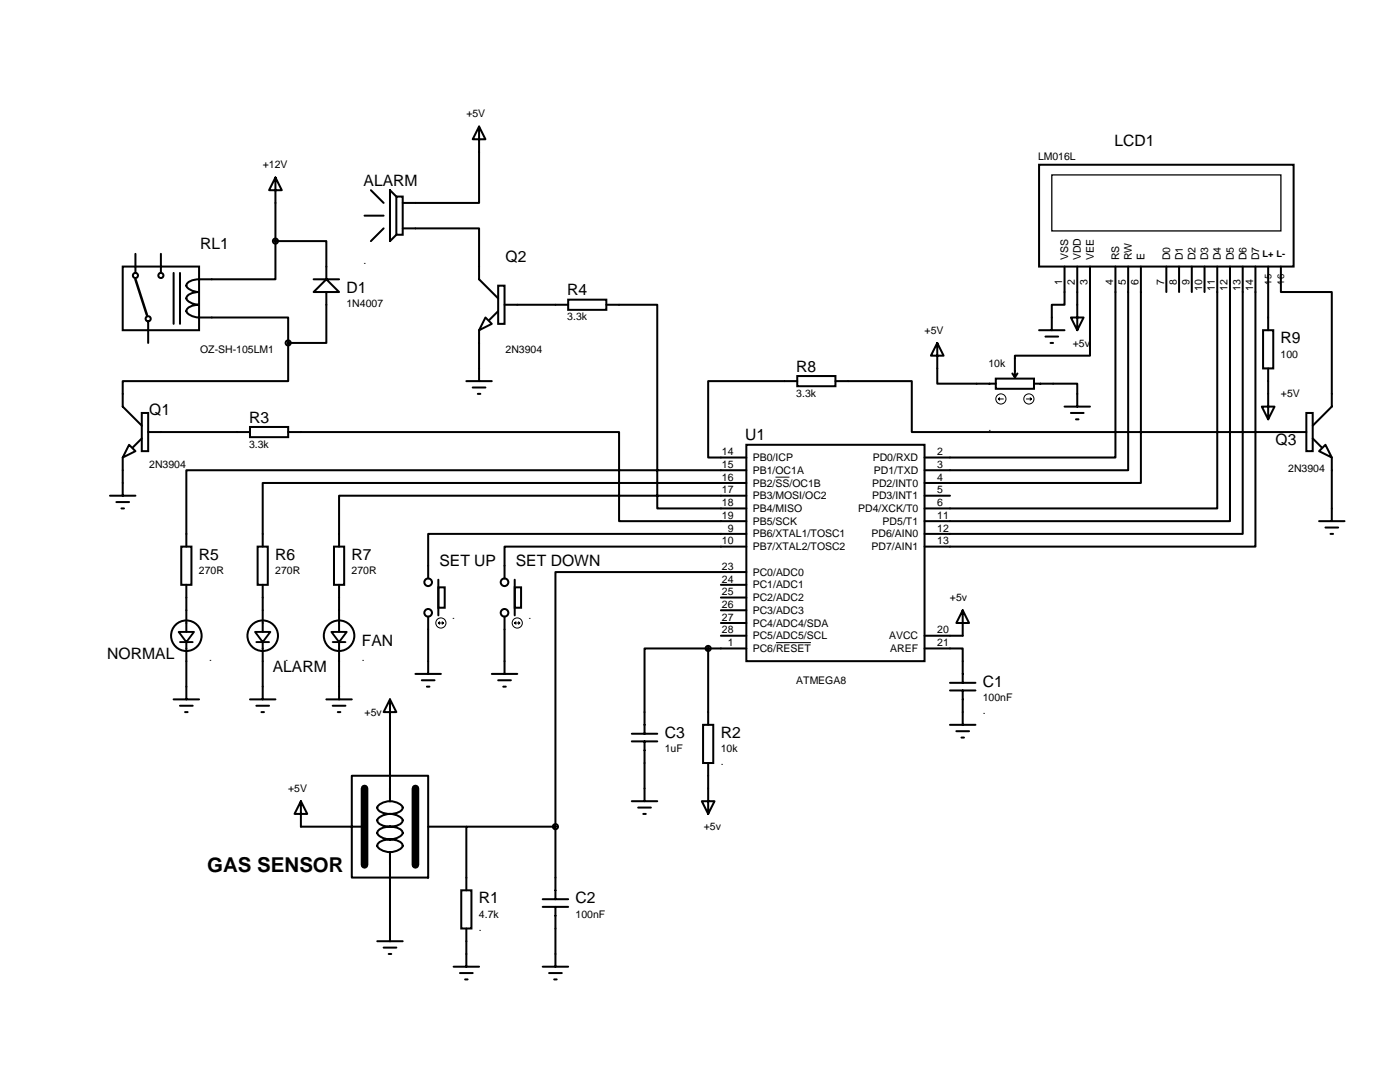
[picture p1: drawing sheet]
<svg xmlns="http://www.w3.org/2000/svg" width="279mm" height="216mm" viewBox="0 0 279 216" stroke-linecap="round" stroke-linejoin="round" font-family="sans-serif">
<g fill="none" stroke="#000" stroke-width=".4">
<path d="M55 35.4l1.2 2.6h-2.5zM55 35.4v12.7M74 38l2.6 2.5M79.1 39.2h1.3v7.6h-1.3zM79.1 39.2l-1.3-1.2v10.1l1.3-1.3M95.6 25.3l1.3 2.5h-2.6zM95.6 25.3v15.2h-15.2M207.4 32.9h50.8v20.3h-50.8zM24.5 53.2h15.2v12.7h-15.2zM27 50.7v3.8M32.1 50.7v3.8M34.6 54.5v10.1"/>
<path d="M35.9 54.5v10.1M55 48.1v7.6h-12.7a8.5 8.5 0 0 0-4.3 .4 .88 .88 0 0 0-.8 .9 .88 .88 0 0 0 .8 .8l1.7 .5a2.31 2.31 0 0 0-2.5 1.2 2.69 2.69 0 0 0 2.5 1.3 2.31 2.31 0 0 0-2.5 1.3 2.69 2.69 0 0 0 2.5 1.3h17.8v5M55 48.1h10.1v7.6M62.6 55.7h5.1M65.1 55.7l2.6 2.6h-5.1zM65.1 58.3v10.1h-7.6M72.7 43h3.9M76.6 45.6l-2.6 2.5M80.4 45.6h15.2v10.1l3.8 3.8M99.4 57h1.3v7.6h-1.3zM113.4 59.8h7.6v2h-7.6zM212.4 53.2v7.6h-2.5v5.1"/>
<path d="M215 53.2v12.7M217.5 53.2v17.8h-15v4.3M222.6 53.2v38.1h-38.1M225.1 53.2v40.6h-40.6M227.7 53.2v43.2h-43.2M232.8 53.2v5.1M235.3 53.2v5.1M237.8 53.2v5.1M240.4 53.2v5.1M242.9 53.2v48.3h-58.4M245.5 53.2v50.8h-61M248 53.2v53.3h-63.5"/>
<path d="M250.5 53.2v55.9h-66M253.1 53.2v12.7M255.6 53.2v5.1h10.2v22.8l-3.8 3.8M29.6 64.1v4.3M57.5 68.4v7.7h-33v5l3.8 3.8M93.1 76.1h5M94.3 77.3h2.6M95.4 78.6h.5M95.6 65.9v10.2M96.9 63.4l1.2 1.2-2.5 1.3zM99.4 62.1l-1.8 1.8M100.7 60.8h12.7"/>
<path d="M121 60.8h10.2v40.7h17.7M159.1 75h7.6v2.1h-7.6zM159.1 76.1h-17.8v15.2h7.6M166.7 76.1h15.3v10.1h78.7M187 68.4l1.3 2.6h-2.5zM187 68.4v8.2h11.7M198.7 75.5h7.7v2.1h-7.7zM202 74.5l.5 .8M203.1 74.5l-.6 .8M206.4 76.6h8.6v4.5M207.4 65.9h5M208.6 67.2h2.6"/>
<path d="M209.7 68.4h.5M213.7 63.4h2.6l-1.3 2.5zM252.1 65.9h2v7.6h-2zM253.1 73.5v10.2M21.9 98.9h5.1M24.5 91.3v7.6M25.8 88.8l1.2 1.2-2.5 1.3zM28.3 82.4h1.3v7.6h-1.3zM28.3 87.5l-1.8 1.8M29.6 86.2h20.3M49.9 85.2h7.6v2h-7.6zM57.5 86.2h66v17.8h25.4"/>
<path d="M148.9 93.8h-111.7v15.3M148.9 96.4h-96.5v12.7M148.9 98.9h-81.2v10.2M148.9 88.8h35.6v43.1h-35.6zM184.5 98.9h5.1M212.4 81.1h5.1M213.7 82.4h2.6M214.7 83.7h.5M251.8 81.1h2.6l-1.3 2.6zM260.7 82.4h1.3v7.6h-1.3zM262 87.5l1.8 1.8M263.2 90l1.3-1.2 1.3 2.5z"/>
<path d="M265.8 91.3v12.7M23.2 100.2h2.6M24.2 101.5h.5M36.2 109.1h2v7.6h-2zM37.2 116.7v9.4M51.4 109.1h2v7.6h-2zM52.4 116.7v9.4M66.7 109.1h2v7.6h-2zM67.7 116.7v9.4M87.5 117.2h1.3v4.1h-1.3zM87.5 115.7v7.1M102.7 117.2h1.3v4.1h-1.3z"/>
<path d="M102.7 115.7v7.1M143.9 116.7h5M143.9 119.2h5M148.9 109.1h-48.2v6.3M148.9 106.5h-63.5v8.9M148.9 114.2h-38.1v50.8M263.2 104h5.1M264.5 105.3h2.6M265.5 106.5h.5M34.6 139.6h5.1M37.2 128.1v11.5M49.9 139.6h5.1"/>
<path d="M52.4 128.1v11.5M65.1 139.6h5.1M67.7 128.1v11.5M77.8 139.6l1.3 2.5h-2.5zM77.8 139.6v20.3M82.9 134.5h5.1M84.2 135.7h2.5M85.2 137h.5M85.4 123v11.5M98.1 134.5h5.1M99.4 135.7h2.6M100.4 137h.5"/>
<path d="M100.7 123v11.5M141.3 129.4h-12.7v17M141.3 129.4v15.2M141.3 129.4h7.6M143.9 126.9h5M143.9 121.8h5M143.9 124.3h5M184.5 129.4h7.6v6.8M189.6 137.8h5.1M189.6 136.2h5.1M192.1 121.8l1.3 2.5h-2.5zM192.1 121.8v5.1h-7.6"/>
<path d="M192.1 137.8v6.8M35.9 140.8h2.6M36.9 142.1h.5M51.2 140.8h2.5M52.2 142.1h.5M60 159.9l1.3 2.5h-2.5zM60 159.9v5.1h12.7M66.4 140.8h2.5M67.4 142.1h.5M70.2 154.8h15.2v20.3h-15.2zM77.8 159.9a2.69 2.69 0 0 1 2.6 1.2 2.31 2.31 0 0 1-2.6 1.3M77.8 159.9a2.69 2.69 0 0 0-2.5 1.2 2.31 2.31 0 0 0 2.5 1.3"/>
<path d="M126.1 146.4h5.1M126.1 147.9h5.1M126.1 159.9h5.1M128.6 147.9v12M140.1 159.9h2.5l-1.3 2.5zM140.3 144.6h2v7.7h-2zM141.3 152.3v10.1M189.6 144.6h5.1M190.9 145.9h2.5M191.9 147.2h.5M77.8 162.4a2.69 2.69 0 0 1 2.6 1.3 2.31 2.31 0 0 1-2.6 1.3M77.8 165a2.31 2.31 0 0 1 2.6 1.2 2.69 2.69 0 0 1-2.6 1.3"/>
<path d="M77.8 167.5a2.31 2.31 0 0 1 2.6 1.3 2.69 2.69 0 0 1-2.6 1.2v17.8M77.8 167.5a2.31 2.31 0 0 0-2.5 1.3 2.69 2.69 0 0 0 2.5 1.2v2.6M77.8 165a2.31 2.31 0 0 0-2.5 1.2 2.69 2.69 0 0 0 2.5 1.3M77.8 162.4a2.69 2.69 0 0 0-2.5 1.3 2.31 2.31 0 0 0 2.5 1.3M85.4 165h7.7M92.1 177.7h2v7.6h-2zM108.3 179.4h5.1M110.8 165h-17.7v12.7M110.8 165v14.4M127.4 161.1h2.5M128.4 162.4h.5M75.3 187.8h5.1"/>
<path d="M76.6 189.1h2.5M77.6 190.4h.5M90.5 192.9h5.1M91.8 194.2h2.5M92.8 195.4h.5M93.1 185.3v7.6M108.3 192.9h5.1M108.3 181h5.1M109.6 194.2h2.5M110.6 195.4h.5M110.8 181v11.9"/>
<circle cx="27" cy="55" r=".51"/>
<circle cx="32.1" cy="55" r=".51"/>
<circle cx="55" cy="48.1" r=".51"/>
<circle cx="29.6" cy="63.6" r=".51"/>
<circle cx="57.5" cy="68.4" r=".51"/>
<circle cx="85.5" cy="116.2" r=".76"/>
<circle cx="100.7" cy="116.2" r=".76"/>
<circle cx="37.2" cy="126.8" r="3"/>
<circle cx="52.4" cy="126.8" r="3"/>
<circle cx="67.7" cy="126.8" r="3"/>
<circle cx="85.5" cy="122.3" r=".76"/>
<circle cx="100.7" cy="122.3" r=".76"/>
<circle cx="141.3" cy="129.4" r=".51"/>
<circle cx="110.8" cy="164.9" r=".51"/>
</g>
<path d="M154.8 95.2h2.7M154.9 128.2h6.9" fill="none" stroke="#010101" stroke-width=".2"/>
<path d="M209.9 34.9h45.7v11.2h-45.7z" fill="none" stroke="#000" stroke-width=".25"/>
<path d="M72.7 157.3v15.3M82.9 157.3v15.3" fill="none" stroke="#000" stroke-width="1.5"/>
<g fill="none" stroke="#000" stroke-width=".2">
<path d="M199.2 79.6l.3 .3M199.2 79.6h1.1M199.5 79.4l-.3 .2M204.8 79.6h1M205.6 79.4l.2 .2M205.8 79.6l-.2 .3M87.5 124.3h1M87.5 124.3l.2 .3M87.7 124.1l-.2 .2M88.2 124.1l.3 .2-.3 .3M102.7 124.3h1M102.7 124.3l.3 .3"/>
<path d="M103 124.1l-.3 .2M103.5 124.1l.2 .2-.2 .3"/>
<circle cx="199.7" cy="79.6" r="1.02"/>
<circle cx="205.3" cy="79.6" r="1.02"/>
<circle cx="88" cy="124.3" r="1.02"/>
<circle cx="103.2" cy="124.3" r="1.02"/>
</g>
<path d="M35.7 126.1h3l-1.5 2zM35.9 128.1h2.6M50.9 126.1h3.1l-1.6 2zM51.2 128.1h2.5M66.1 126.1h3.1l-1.5 2zM66.4 128.1h2.5" fill="none" stroke="#000" stroke-width=".38"/>
<path d="M27 55.7l2.3 7.1" fill="none" stroke="#000" stroke-width=".51"/>
<text font-size="4.1" x="41.3" y="174.1">GAS SENSOR</text>
<g font-size="3.1">
<text x="222.4" y="29.2">LCD1</text>
<text x="72.6" y="37.1">ALARM</text>
<text x="39.9" y="49.8">RL1</text>
<text x="100.9" y="52.3">Q2</text>
<text x="69.2" y="58.4">D1</text>
<text x="113.2" y="58.9">R4</text>
<text x="255.6" y="68.5">R9</text>
<text x="158.9" y="74.2">R8</text>
<text x="29.8" y="82.8">Q1</text>
<text x="49.7" y="84.3">R3</text>
<text x="148.7" y="87.9">U1</text>
<text x="254.6" y="88.9">Q3</text>
<text x="39.7" y="111.7">R5</text>
<text x="54.9" y="111.7">R6</text>
<text x="70.2" y="111.7">R7</text>
<text x="87.7" y="113">SET UP</text>
<text x="102.9" y="113">SET DOWN</text>
<text x="21.4" y="131.5">NORMAL</text>
<text x="72.2" y="129">FAN</text>
<text x="54.4" y="134">ALARM</text>
<text x="196.1" y="137.1">C1</text>
<text x="132.7" y="147.3">C3</text>
<text x="143.8" y="147.3">R2</text>
<text x="95.6" y="180.3">R1</text>
<text x="114.9" y="180.3">C2</text>
</g>
<g font-size="2.1">
<text x="93.1" y="23.4">+5V</text>
<text x="52.4" y="33.6">+12V</text>
<text x="207.2" y="32">LM016L</text>
<text x="72.6" y="52.7">.</text>
<text x="213.2" y="51.9" transform="rotate(-90 213.2 51.9)">VSS</text>
<text x="215.7" y="51.9" transform="rotate(-90 215.7 51.9)">VDD</text>
<text x="218.3" y="51.9" transform="rotate(-90 218.3 51.9)">VEE</text>
<text x="223.4" y="51.9" transform="rotate(-90 223.4 51.9)">RS</text>
<text x="225.9" y="51.9" transform="rotate(-90 225.9 51.9)">RW</text>
<text x="228.4" y="51.9" transform="rotate(-90 228.4 51.9)">E</text>
<text x="233.5" y="51.9" transform="rotate(-90 233.5 51.9)">D0</text>
<text x="236.1" y="51.9" transform="rotate(-90 236.1 51.9)">D1</text>
<text x="238.6" y="51.9" transform="rotate(-90 238.6 51.9)">D2</text>
<text x="241.1" y="51.9" transform="rotate(-90 241.1 51.9)">D3</text>
<text x="243.7" y="51.9" transform="rotate(-90 243.7 51.9)">D4</text>
<text x="246.2" y="51.9" transform="rotate(-90 246.2 51.9)">D5</text>
<text x="248.8" y="51.9" transform="rotate(-90 248.8 51.9)">D6</text>
<text x="251.3" y="51.9" transform="rotate(-90 251.3 51.9)">D7</text>
<text x="212" y="56.9" transform="rotate(-90 212 56.9)">1</text>
<text x="214.5" y="56.9" transform="rotate(-90 214.5 56.9)">2</text>
<text x="217.1" y="56.9" transform="rotate(-90 217.1 56.9)">3</text>
<text x="222.1" y="56.9" transform="rotate(-90 222.1 56.9)">4</text>
<text x="224.7" y="56.9" transform="rotate(-90 224.7 56.9)">5</text>
<text x="227.2" y="56.9" transform="rotate(-90 227.2 56.9)">6</text>
<text x="232.3" y="56.9" transform="rotate(-90 232.3 56.9)">7</text>
<text x="234.8" y="56.9" transform="rotate(-90 234.8 56.9)">8</text>
<text x="237.4" y="56.9" transform="rotate(-90 237.4 56.9)">9</text>
<text x="239.9" y="58.1" transform="rotate(-90 239.9 58.1)">10</text>
<text x="242.5" y="58.1" transform="rotate(-90 242.5 58.1)">11</text>
<text x="245" y="58.1" transform="rotate(-90 245 58.1)">12</text>
<text x="247.5" y="58.1" transform="rotate(-90 247.5 58.1)">13</text>
<text x="250.1" y="58.1" transform="rotate(-90 250.1 58.1)">14</text>
<text x="69.2" y="61.2">1N4007</text>
<text x="113.2" y="63.9">3.3k</text>
<text x="39.9" y="70.5">OZ-SH-105LM1</text>
<text x="100.9" y="70.5">2N3904</text>
<text x="184.5" y="66.6">+5V</text>
<text x="214.1" y="69.2">+5v</text>
<text x="255.6" y="71.4">100</text>
<text x="197.3" y="73.3">10k</text>
<text x="158.9" y="79.2">3.3k</text>
<text x="255.6" y="79.3">+5V</text>
<text x="49.7" y="89.3">3.3k</text>
<text x="197.3" y="86">.</text>
<text x="29.8" y="93.4">2N3904</text>
<text x="144.1" y="90.8">14</text>
<text x="144.1" y="93.4">15</text>
<text x="144.1" y="95.9">16</text>
<text x="150.2" y="92">PB0/ICP</text>
<text x="150.2" y="94.6">PB1/OC1A</text>
<text x="174.2" y="92">PD0/RXD</text>
<text x="174.4" y="94.6">PD1/TXD</text>
<text x="187" y="90.8">2</text>
<text x="187" y="95.9">4</text>
<text x="187" y="93.4">3</text>
<text x="257.1" y="94.3">2N3904</text>
<text x="144.1" y="98.5">17</text>
<text x="144.1" y="101">18</text>
<text x="150.2" y="97.1">PB2/SS/OC1B</text>
<text x="150.2" y="99.6">PB3/MOSI/OC2</text>
<text x="174.1" y="97.1">PD2/INT0</text>
<text x="174.1" y="99.6">PD3/INT1</text>
<text x="187" y="101">6</text>
<text x="187" y="98.5">5</text>
<text x="144.1" y="103.5">19</text>
<text x="145.2" y="106.1">9</text>
<text x="150.2" y="102.2">PB4/MISO</text>
<text x="150.2" y="104.7">PB5/SCK</text>
<text x="150.2" y="107.3">PB6/XTAL1/TOSC1</text>
<text x="171.3" y="102.2">PD4/XCK/T0</text>
<text x="173.9" y="107.3">PD6/AIN0</text>
<text x="176.1" y="104.7">PD5/T1</text>
<text x="187" y="106.1">12</text>
<text x="187" y="103.5">11</text>
<text x="144.1" y="113.7">23</text>
<text x="144.1" y="108.6">10</text>
<text x="150.2" y="109.8">PB7/XTAL2/TOSC2</text>
<text x="173.9" y="109.8">PD7/AIN1</text>
<text x="187" y="108.6">13</text>
<text x="39.7" y="114.6">270R</text>
<text x="54.9" y="114.6">270R</text>
<text x="70.2" y="114.6">270R</text>
<text x="144.1" y="116.2">24</text>
<text x="144.1" y="118.8">25</text>
<text x="150.2" y="114.9">PC0/ADC0</text>
<text x="150.2" y="117.4">PC1/ADC1</text>
<text x="150.2" y="120">PC2/ADC2</text>
<text x="189.6" y="120">+5v</text>
<text x="90.2" y="123.4">.</text>
<text x="105.5" y="123.4">.</text>
<text x="144.1" y="121.3">26</text>
<text x="144.1" y="123.9">27</text>
<text x="150.2" y="122.5">PC3/ADC3</text>
<text x="150.2" y="125">PC4/ADC4/SDA</text>
<text x="41.7" y="131.8">.</text>
<text x="57" y="131.8">.</text>
<text x="72.2" y="131.8">.</text>
<text x="144.1" y="126.4">28</text>
<text x="145.2" y="128.9">1</text>
<text x="150.2" y="127.6">PC5/ADC5/SCL</text>
<text x="150.2" y="130.1">PC6/RESET</text>
<text x="177.4" y="127.6">AVCC</text>
<text x="177.7" y="130.1">AREF</text>
<text x="187" y="128.9">21</text>
<text x="187" y="126.4">20</text>
<text x="158.9" y="136.5">ATMEGA8</text>
<text x="72.7" y="142.8">+5v</text>
<text x="196.1" y="140">100nF</text>
<text x="196.1" y="142.5">.</text>
<text x="132.7" y="150.1">1uF</text>
<text x="143.8" y="150.1">10k</text>
<text x="143.8" y="152.7">.</text>
<text x="57.5" y="158.1">+5V</text>
<text x="140.4" y="165.7">+5v</text>
<text x="95.6" y="183.1">4.7k</text>
<text x="95.6" y="185.7">.</text>
<text x="114.9" y="183.1">100nF</text>
</g>
<g font-size="1.9">
<text x="253.7" y="56.8" transform="rotate(-90 253.7 56.8)">15</text>
<text x="256.3" y="56.8" transform="rotate(-90 256.3 56.8)">16</text>
</g>
<text font-size="1.8" x="252" y="51.3">L+ L-</text>
</svg>
